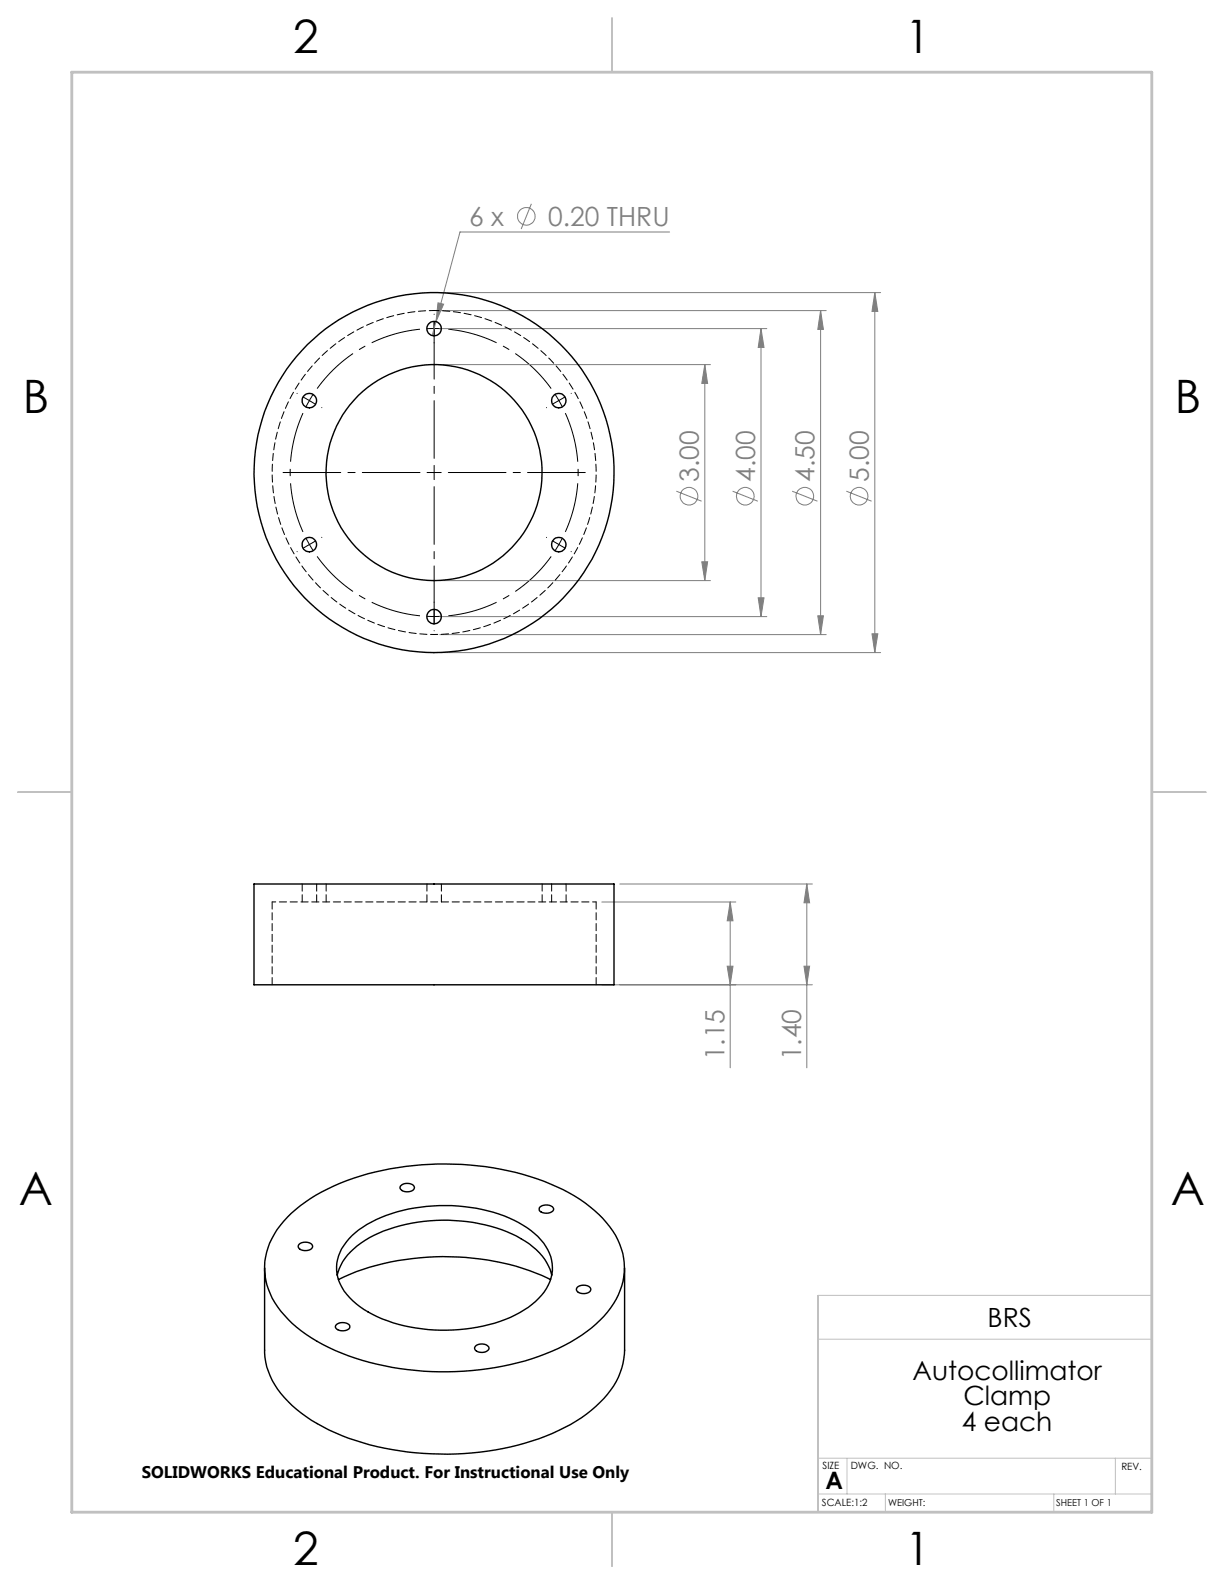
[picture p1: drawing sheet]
<svg xmlns="http://www.w3.org/2000/svg" width="216mm" height="279mm" viewBox="0 0 216 279" stroke-linecap="round" stroke-linejoin="round" font-family="sans-serif">
<g fill="none" stroke="#808080" stroke-width=".18">
<path d="M93.7 35.9l-1.8 4.5M76.9 56.7l-.7 2.5M77.3 53.4l.9 .3-1.3 3zM77.6 51.6h77.7M77.6 54.8h68.1M77.6 58h57.7M118.1 40.9h-37l-4.2 15.8M134.2 58l.6 3.3h-1.1zM134.2 58v50.8M144.7 54.8v57.1M144.7 54.8l.5 3.3h-.9zM154.3 51.6l.5 3.3h-1z"/>
<path d="M154.3 51.6v63.5M77.6 64.3h47.7M124.3 64.3l.5 3.3h-1zM124.3 64.3v38.1M119.3 86.6l4.5 1.8M123.8 99.1h1l-.5 3.3zM129.2 86.6l4.5 1.8M139.7 86.6l4.5 1.8M149.3 86.6l4.4 1.8M77.6 115.1h77.7M77.6 111.9h68.1M77.6 108.8h57.7"/>
<path d="M77.6 102.4h47.7M133.7 105.4h1.1l-.6 3.4zM144.3 108.6h.9l-.5 3.3zM153.8 111.8h1l-.5 3.3zM106.2 159.1h23.6M109.3 155.9h34M128.8 159.1l.5 3.3h-1zM128.8 159.1v29.2M142.3 155.9l.5 3.3h-1zM142.3 155.9v32.4M106.2 173.7h37.1M128.3 170.4h1l-.5 3.3z"/>
<path d="M141.8 170.4h1l-.5 3.3z"/>
<circle cx="92.8" cy="38.2" r="1.55"/>
<circle cx="121.5" cy="87.5" r="1.55"/>
<circle cx="131.5" cy="87.5" r="1.56"/>
<circle cx="142" cy="87.5" r="1.56"/>
<circle cx="151.5" cy="87.5" r="1.56"/>
</g>
<path d="M76.6 57.9l-1.3 .1M76.6 57.9l1.2 .1M98.6 70.6l-.7-1M98.6 70.6l.6 1.1M54.6 96l.6 1.1M54.6 96l-.6-1.1M98.6 96l.6-1.1M98.6 96l-.7 1.1M76.6 108.7h1.2M76.6 108.7h-1.3" fill="none" stroke="#000" stroke-width=".18" stroke-dasharray="15.2 1.3 1.3 1.3" stroke-linecap="butt"/>
<path d="M74.1 58.1a25.4 25.4 0 0 0-18.2 10.4M53.4 72.9a25.4 25.4 0 0 0 0 20.9M97.2 68.5a25.4 25.4 0 0 0-18.1-10.4M55.9 98.1a25.4 25.4 0 0 0 18.2 10.5M99.7 93.8a25.4 25.4 0 0 0 0-20.9M79.1 108.6a25.4 25.4 0 0 0 18.1-10.5" fill="none" stroke="#000" stroke-width=".18" stroke-dasharray="15.2 1.3 1.3 1.3" stroke-dashoffset="6.3" stroke-linecap="butt"/>
<path d="M53.5 70l1.1 .7M54.6 70.7l-.6 1.1M54.6 70.7l1 .6M55.2 69.6l-.6 1.1" fill="none" stroke="#000" stroke-width=".18"/>
<g fill="none" stroke="#000" stroke-width=".18" stroke-dasharray="15.2 1.3 1.3 1.3">
<path d="M76.6 57.9v-1.2M76.6 57.9v1.3M76.6 55.4h.1M52.4 69.4h.1M56.7 71.9h.1M76.6 60.4v.1M96.4 71.9h.1M98.6 70.6l1.1-.6M98.6 70.6l-1.1 .7M100.7 69.4h.1M52.4 97.3h.1M54.6 96l-1.1 .7"/>
<path d="M54.6 96l1.1-.6M56.7 94.8h.1M76.6 83.3v-1.2M76.6 83.3h-1.3M76.6 83.3v1.3M76.6 83.3h1.2M96.4 94.8h.1M98.6 96l1.1 .7M98.6 96l-1.1-.6M100.7 97.3h.1M76.6 108.7v1.3M76.6 108.7v-1.2"/>
<path d="M76.6 111.2v.1M76.6 106.2h.1"/>
</g>
<path d="M74.1 83.3h-24.2M76.6 80.8v-24.1M76.6 85.8v24.2M79.1 83.3h24.1" fill="none" stroke="#000" stroke-width=".18" stroke-dasharray="15.2 1.3 1.3 1.3" stroke-dashoffset="5.1"/>
<path d="M144.3 236.2h58.9M203.2 228.5h-58.9v38.2M144.3 257.2h58.9M149.4 257.2v6.3M196.7 257.2v6.3M144.3 263.5h58.9M156.2 263.5v3.2M185.9 263.5v3.2" fill="none" stroke="#c0c0c0" stroke-width=".18"/>
<path d="M108 3.2v9.5M3.1 139.7h9.6M203.2 139.7h9.5M108 266.7v9.6" fill="none" stroke="#c0c0c0" stroke-width=".25"/>
<path d="M12.7 12.7h190.5v254h-190.5z" fill="none" stroke="#c0c0c0" stroke-width=".5"/>
<g fill="#808080">
<path d="M77.3 53.4l.9 .3-1.3 3z"/>
<path d="M141.8 170.4h1l-.5 3.3zM142.3 155.9l.5 3.3h-1zM128.3 170.4h1l-.5 3.3zM128.8 159.1l.5 3.3h-1z"/>
<path d="M154.3 51.6l.5 3.3h-1zM153.8 111.8h1l-.5 3.3zM144.7 54.8l.5 3.3h-.9zM144.3 108.6h.9l-.5 3.3zM134.2 58l.6 3.3h-1.1zM133.7 105.4h1.1l-.6 3.4zM124.3 64.3l.5 3.3h-1zM123.8 99.1h1l-.5 3.3z"/>
</g>
<g fill="none" stroke="#000" stroke-width=".25">
<path d="M44.8 155.9h63.5v17.8h-63.5zM50.7 214.7a31.7 31.7 0 0 1 15.5-8 51.3 51.3 0 0 1 32 2.6 21.5 21.5 0 0 1 10.8 9.4 11.5 11.5 0 0 1-1.9 12.8 28.5 28.5 0 0 1-13.3 8.2 51.7 51.7 0 0 1-34.6-1.5 22.4 22.4 0 0 1-11.2-9.2 11.4 11.4 0 0 1 1.4-12.8zM52.8 219.5a1.64 1.64 0 0 1 2.3 .3 1.41 1.41 0 0 1-2.1 .6l-.4-.5zM62.1 218a22.4 22.4 0 0 1 13.1-5.2 28.3 28.3 0 0 1 17.1 3.3 10.3 10.3 0 0 1 5 6.2 7.6 7.6 0 0 1-2.9 7.3 23.8 23.8 0 0 1-14.5 5 26.8 26.8 0 0 1-16.4-4.1 8.5 8.5 0 0 1-4.1-7.7 8.2 8.2 0 0 1 2.7-4.8zM70.6 209.2a1.59 1.59 0 0 1 2.5 .2 1.39 1.39 0 0 1-2.2 .6l-.1-.1a.45 .45 0 0 1-.2-.7zM95.3 212.9a1.72 1.72 0 0 1 2.3 .3 1.23 1.23 0 0 1-1.6 .8l-.5-.2a.54 .54 0 0 1-.2-.9zM46.7 223.7v14.5a13.2 13.2 0 0 0 4.8 9.7 33.2 33.2 0 0 0 15 7.3 51.8 51.8 0 0 0 30.9-2.3 24 24 0 0 0 10.8-8.4 12.3 12.3 0 0 0 2-6.3v-14.5M59.4 233.6a1.82 1.82 0 0 1 2.3 .2 .85 .85 0 0 1-1.1 .9 1.14 1.14 0 0 1-1.4-.8zM59.5 224.9a10.5 10.5 0 0 1 5.6-6.6 30.1 30.1 0 0 1 26-.3 12 12 0 0 1 5.9 5.9l.3 1M59.7 225.7a43.8 43.8 0 0 1 23.7-3.8 38.4 38.4 0 0 1 13.7 3.8M83.9 237.4a1.64 1.64 0 0 1 2.4 .3 1.41 1.41 0 0 1-2.2 .6l-.4-.4zM101.8 227a1.64 1.64 0 0 1 2.4 .4 1.41 1.41 0 0 1-2.2 .6l-.3-.5z"/>
<circle cx="76.6" cy="58" r="1.27"/>
<circle cx="54.6" cy="70.7" r="1.27"/>
<circle cx="98.6" cy="70.7" r="1.26"/>
<circle cx="54.6" cy="96.1" r="1.27"/>
<circle cx="76.6" cy="83.4" r="19.1"/>
<circle cx="76.6" cy="83.4" r="31.8"/>
<circle cx="98.6" cy="96.1" r="1.26"/>
<circle cx="76.6" cy="108.8" r="1.27"/>
</g>
<path d="M76.6 54.8a28.6 28.6 0 0 1 25.2 42.1 28.6 28.6 0 0 1-49 2.3 28.6 28.6 0 0 1 21.1-44.3l2.7-.1" fill="none" stroke="#000" stroke-width=".18" stroke-dasharray="1.3 .6" stroke-dashoffset=".4"/>
<path d="M105.2 159.1h-57.2" fill="none" stroke="#000" stroke-width=".18" stroke-dasharray="1.3 .6" stroke-dashoffset=".6"/>
<path d="M48 159.1v14.6M53.3 155.9v3.2M55.9 159.1v-3.2M57.5 155.9v3.2M75.3 155.9v3.2M77.9 159.1v-3.2M95.6 159.1v-3.2M97.3 155.9v3.2M99.9 159.1v-3.2M105.2 173.7v-14.6" fill="none" stroke="#000" stroke-width=".18" stroke-dasharray="1.3 .6"/>
<g font-size="8.1">
<text x="51.7" y="9.3">2</text>
<text x="159.7" y="9.3">1</text>
<text x="4" y="72.8">B</text>
<text x="207.2" y="72.8">B</text>
<text x="3.3" y="212.5">A</text>
<text x="206.5" y="212.5">A</text>
<text x="51.7" y="276">2</text>
<text x="159.7" y="276">1</text>
</g>
<g font-size="4.7" fill="#808080">
<text x="82.7" y="39.9">6 x</text>
<text x="96.7" y="39.9">0.20 THRU</text>
<text x="123.3" y="84.9" transform="rotate(-90 123.3 84.9)">3.00</text>
<text x="133.2" y="84.9" transform="rotate(-90 133.2 84.9)">4.00</text>
<text x="143.7" y="84.9" transform="rotate(-90 143.7 84.9)">4.50</text>
<text x="153.3" y="84.9" transform="rotate(-90 153.3 84.9)">5.00</text>
<text x="127.8" y="187" transform="rotate(-90 127.8 187)">1.15</text>
<text x="141.3" y="187" transform="rotate(-90 141.3 187)">1.40</text>
</g>
<g font-size="4.7">
<text x="174.2" y="234">BRS</text>
<text x="161" y="243.3">Autocollimator</text>
<text x="169.9" y="247.9">Clamp</text>
<text x="169.7" y="252.4">4 each</text>
</g>
<text font-size="4.2" x="145.6" y="262.7">A</text>
<text font-size="3" x="25" y="260.7">SOLIDWORKS Educational Product. For Instructional Use Only</text>
<g font-size="1.8">
<text x="145.1" y="259">SIZE</text>
<text x="150.1" y="259.1">DWG. NO.</text>
<text x="197.8" y="259.2">REV.</text>
<text x="145" y="265.7">SCALE:1:2</text>
</g>
<g font-size="1.7">
<text x="156.7" y="265.7">WEIGHT:</text>
<text x="186.3" y="265.7">SHEET 1 OF 1</text>
</g>
</svg>
